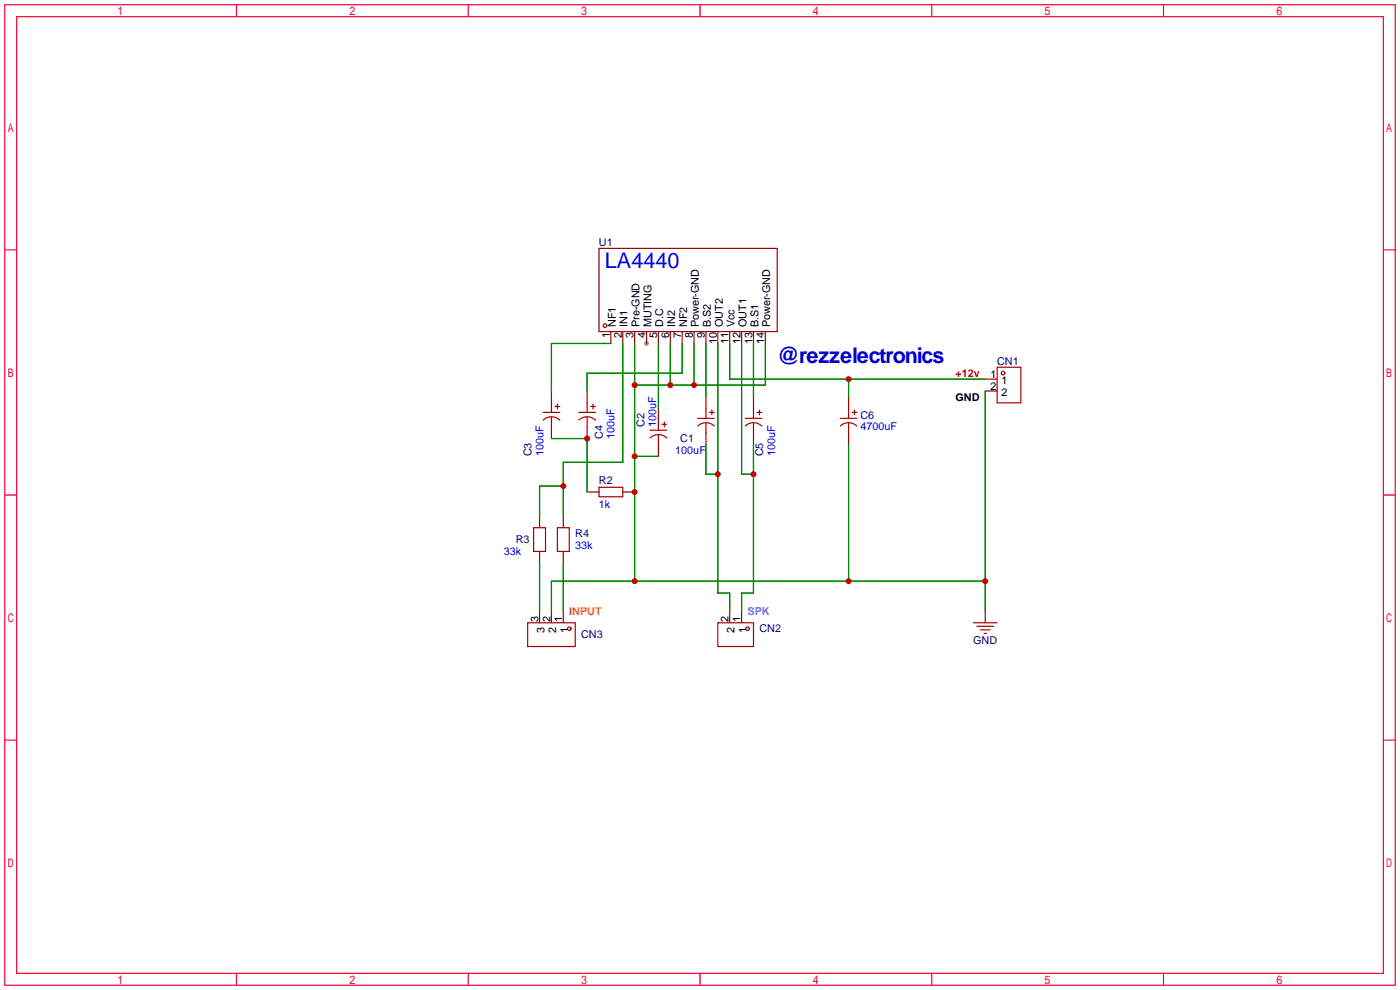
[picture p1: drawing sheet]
<svg xmlns="http://www.w3.org/2000/svg" width="299mm" height="212mm" viewBox="0 0 299 212" stroke-linecap="round" stroke-linejoin="round" font-family="sans-serif">
<circle cx="138.2" cy="73.4" r=".51" fill="#999"/>
<g fill="none" stroke="#f03" stroke-width=".25">
<path d="M1 1h297.2v209.6h-297.2zM3.6 3.6h292.1v204.4h-292.1zM50.5 1v2.6M100.1 1v2.6M149.6 1v2.6M199.1 1v2.6M248.7 1v2.6M1 53.4h2.6M295.7 53.4h2.5M1 105.8h2.6M295.7 105.8h2.5M1 158.2h2.6"/>
<path d="M295.7 158.2h2.5M50.5 208v2.6M100.1 208v2.6M149.6 208v2.6M199.1 208v2.6M248.7 208v2.6"/>
</g>
<g fill="none" stroke="#a10000" stroke-width=".25">
<path d="M128 53.1h38.1v17.8h-38.1zM130.6 70.9v2.5M133.1 70.9v2.5M135.6 70.9v2.5M138.2 70.9v2.5M140.7 70.9v2.5M143.3 70.9v2.5M145.8 70.9v2.5M148.3 70.9v2.5M150.9 70.9v2.5M153.4 70.9v2.5M156 70.9v2.5"/>
<path d="M158.5 70.9v2.5M161 70.9v2.5M163.6 70.9v2.5M213.1 78.5h5.1v7.6h-5.1zM116.1 88.1h3.5M116.1 89.8a2.54 2.54 0 0 1 3.5 0M117.9 83.6v4.5M117.9 89.2v4.5M118.6 86.9h1M119.1 86.4v1M123.7 88.1h3.6M123.7 89.8a2.54 2.54 0 0 1 3.6 0"/>
<path d="M125.5 83.6v4.5M125.5 89.2v4.5M126.2 86.9h1.1M126.7 86.4v1M138.9 91.9h3.6M139 93.6a2.54 2.54 0 0 1 3.5 0M140.7 87.4v4.5M140.7 93v4.5M141.5 90.7h1M142 90.2v1M149.1 89.4h3.6M149.1 91a2.54 2.54 0 0 1 3.6 .1"/>
<path d="M150.9 84.8v4.6M150.9 90.4v4.6M151.6 88.1h1.1M152.1 87.6v1M159.3 89.4h3.5M159.3 91a2.54 2.54 0 0 1 3.5 .1M161 84.8v4.6M161 90.4v4.6M161.8 88.1h1M162.3 87.6v1M179.6 89.4h3.5M179.6 91a2.54 2.54 0 0 1 3.5 .1"/>
<path d="M181.4 84.8v4.6M181.4 90.4v4.6M182.1 88.1h1M182.6 87.6v1M210.6 81h2.5M210.6 83.6h2.5M114 112.8h2.6v5.1h-2.6zM115.3 110.2v2.6M115.3 117.9v2.5M119.1 112.8h2.6v5.1h-2.6zM120.4 110.2v2.6M120.4 117.9v2.5"/>
<path d="M125.5 105.2h2.5M128 104.1h5.1v2.1h-5.1zM133.1 105.2h2.5M112.8 133.1h10.1v5.1h-10.1zM115.3 130.6v2.5M117.9 130.6v2.5M120.4 130.6v2.5M153.4 133.1h7.6v5.1h-7.6zM156 130.6v2.5M158.5 130.6v2.5M208 133.1h5.1M208.8 133.9h3.5"/>
<path d="M209.5 134.6h2.1M210.3 135.4h.5M210.6 130.6v2.5"/>
<circle cx="129.3" cy="69.6" r=".38"/>
<circle cx="214.4" cy="79.8" r=".38"/>
<circle cx="121.7" cy="134.4" r=".38"/>
<circle cx="159.8" cy="134.4" r=".38"/>
</g>
<g fill="none" stroke="#008700" stroke-width=".25">
<path d="M130.6 73.4h-12.7v10.2M133.1 73.4v25.4h-12.7v11.4M135.6 73.4v50.8M140.7 73.4v14M143.3 73.4v8.9M145.8 73.4v6.4h-20.3v3.8M148.3 73.4v8.9M150.9 73.4v11.4M153.4 73.4v53.3h2.6v3.9M156 73.4v7.6h54.6M158.5 73.4v27.9h2.5M161 73.4v11.4"/>
<path d="M163.6 73.4v8.9h-28M117.9 93.7h7.6v11.5M135.6 97.5h5.1M150.9 95v6.3h2.5M161 95v31.7h-2.5v3.9M181.4 81v3.8M181.4 95v29.2M210.6 83.6v47M120.4 103.9h-5.1v6.3M115.3 120.4v10.2M120.4 120.4v10.2M210.6 124.2h-92.7v6.4"/>
</g>
<g fill="#c00">
<circle cx="120.4" cy="103.9" r=".63"/>
<circle cx="125.5" cy="93.7" r=".63"/>
<circle cx="161" cy="101.3" r=".63"/>
<circle cx="181.4" cy="81" r=".63"/>
<circle cx="135.6" cy="124.2" r=".63"/>
<circle cx="135.6" cy="105.2" r=".63"/>
<circle cx="135.6" cy="97.5" r=".63"/>
<circle cx="135.6" cy="82.3" r=".63"/>
<circle cx="143.3" cy="82.3" r=".63"/>
<circle cx="148.3" cy="82.3" r=".63"/>
<circle cx="181.4" cy="124.2" r=".63"/>
<circle cx="210.6" cy="124.2" r=".63"/>
<circle cx="153.4" cy="101.3" r=".63"/>
</g>
<text font-size="4.6" fill="#00f" x="129.3" y="57.2">LA4440</text>
<text font-size="4.6" fill="#00c" x="166.1" y="77.6">@rezzelectronics</text>
<g font-size="2.3" fill="#000080">
<text x="128" y="52.6">U1</text>
<text x="213.1" y="78">CN1</text>
<text x="183.9" y="89.5">C6</text>
<text x="128.8" y="93.7" transform="rotate(-90 128.8 93.7)">C4</text>
<text x="137.7" y="91.2" transform="rotate(-90 137.7 91.2)">C2</text>
<text x="145.4" y="94.5">C1</text>
<text x="113.6" y="97.5" transform="rotate(-90 113.6 97.5)">C3</text>
<text x="163.1" y="97.5" transform="rotate(-90 163.1 97.5)">C5</text>
<text x="128" y="103.4">R2</text>
<text x="110.2" y="116.1">R3</text>
<text x="122.9" y="114.9">R4</text>
<text x="124.2" y="136.4">CN3</text>
<text x="162.3" y="135.2">CN2</text>
<text x="208" y="137.7">GND</text>
</g>
<g font-size="2.3">
<text x="131.6" y="69.9" transform="rotate(-90 131.6 69.9)">NF1</text>
<text x="134.1" y="69.9" transform="rotate(-90 134.1 69.9)">IN1</text>
<text x="136.7" y="69.9" transform="rotate(-90 136.7 69.9)">Pre-GND</text>
<text x="139.2" y="69.9" transform="rotate(-90 139.2 69.9)">MUTING</text>
<text x="141.8" y="69.9" transform="rotate(-90 141.8 69.9)">D.C</text>
<text x="144.3" y="69.9" transform="rotate(-90 144.3 69.9)">IN2</text>
<text x="146.8" y="69.9" transform="rotate(-90 146.8 69.9)">NF2</text>
<text x="149.4" y="69.9" transform="rotate(-90 149.4 69.9)">Power-GND</text>
<text x="151.9" y="69.9" transform="rotate(-90 151.9 69.9)">B.S2</text>
<text x="154.5" y="69.9" transform="rotate(-90 154.5 69.9)">OUT2</text>
<text x="157" y="69.9" transform="rotate(-90 157 69.9)">Vcc</text>
<text x="159.5" y="69.9" transform="rotate(-90 159.5 69.9)">OUT1</text>
<text x="162.1" y="69.9" transform="rotate(-90 162.1 69.9)">B.S1</text>
<text x="164.6" y="69.9" transform="rotate(-90 164.6 69.9)">Power-GND</text>
<text x="130.3" y="72.3" transform="rotate(-90 130.3 72.3)">1</text>
<text x="132.9" y="72.3" transform="rotate(-90 132.9 72.3)">2</text>
<text x="135.4" y="72.3" transform="rotate(-90 135.4 72.3)">3</text>
<text x="137.9" y="72.3" transform="rotate(-90 137.9 72.3)">4</text>
<text x="140.5" y="72.3" transform="rotate(-90 140.5 72.3)">5</text>
<text x="143" y="72.3" transform="rotate(-90 143 72.3)">6</text>
<text x="145.6" y="72.3" transform="rotate(-90 145.6 72.3)">7</text>
<text x="148.1" y="72.3" transform="rotate(-90 148.1 72.3)">8</text>
<text x="150.6" y="72.3" transform="rotate(-90 150.6 72.3)">9</text>
<text x="153.2" y="73.6" transform="rotate(-90 153.2 73.6)">10</text>
<text x="155.7" y="73.6" transform="rotate(-90 155.7 73.6)">11</text>
<text x="158.3" y="73.6" transform="rotate(-90 158.3 73.6)">12</text>
<text x="160.8" y="73.6" transform="rotate(-90 160.8 73.6)">13</text>
<text x="163.3" y="73.6" transform="rotate(-90 163.3 73.6)">14</text>
<text x="211.7" y="80.8">1</text>
<text x="211.7" y="83.3">2</text>
<text x="214" y="82.1">1</text>
<text x="204.2" y="85.6">GND</text>
<text x="214" y="84.6">2</text>
<text x="115.1" y="133" transform="rotate(-90 115.1 133)">3</text>
<text x="116.4" y="135.3" transform="rotate(-90 116.4 135.3)">3</text>
<text x="117.6" y="133" transform="rotate(-90 117.6 133)">2</text>
<text x="118.9" y="135.3" transform="rotate(-90 118.9 135.3)">2</text>
<text x="120.2" y="133" transform="rotate(-90 120.2 133)">1</text>
<text x="121.4" y="135.3" transform="rotate(-90 121.4 135.3)">1</text>
<text x="155.7" y="133" transform="rotate(-90 155.7 133)">2</text>
<text x="157" y="135.3" transform="rotate(-90 157 135.3)">2</text>
<text x="158.3" y="133" transform="rotate(-90 158.3 133)">1</text>
<text x="159.5" y="135.3" transform="rotate(-90 159.5 135.3)">1</text>
</g>
<text font-size="2.3" fill="#c00" x="204.2" y="80.6">+12v</text>
<g font-size="2.3" fill="#00f">
<text x="131.4" y="93.7" transform="rotate(-90 131.4 93.7)">100uF</text>
<text x="140.3" y="91.2" transform="rotate(-90 140.3 91.2)">100uF</text>
<text x="183.9" y="92">4700uF</text>
<text x="116.1" y="97.5" transform="rotate(-90 116.1 97.5)">100uF</text>
<text x="144.3" y="97.1">100uF</text>
<text x="165.7" y="97.5" transform="rotate(-90 165.7 97.5)">100uF</text>
<text x="128" y="108.5">1k</text>
<text x="107.7" y="118.7">33k</text>
<text x="122.9" y="117.4">33k</text>
</g>
<text font-size="2.3" fill="#f60" x="121.7" y="131.4">INPUT</text>
<text font-size="2.3" fill="#c0f" x="159.8" y="131.4">SPK</text>
</svg>
